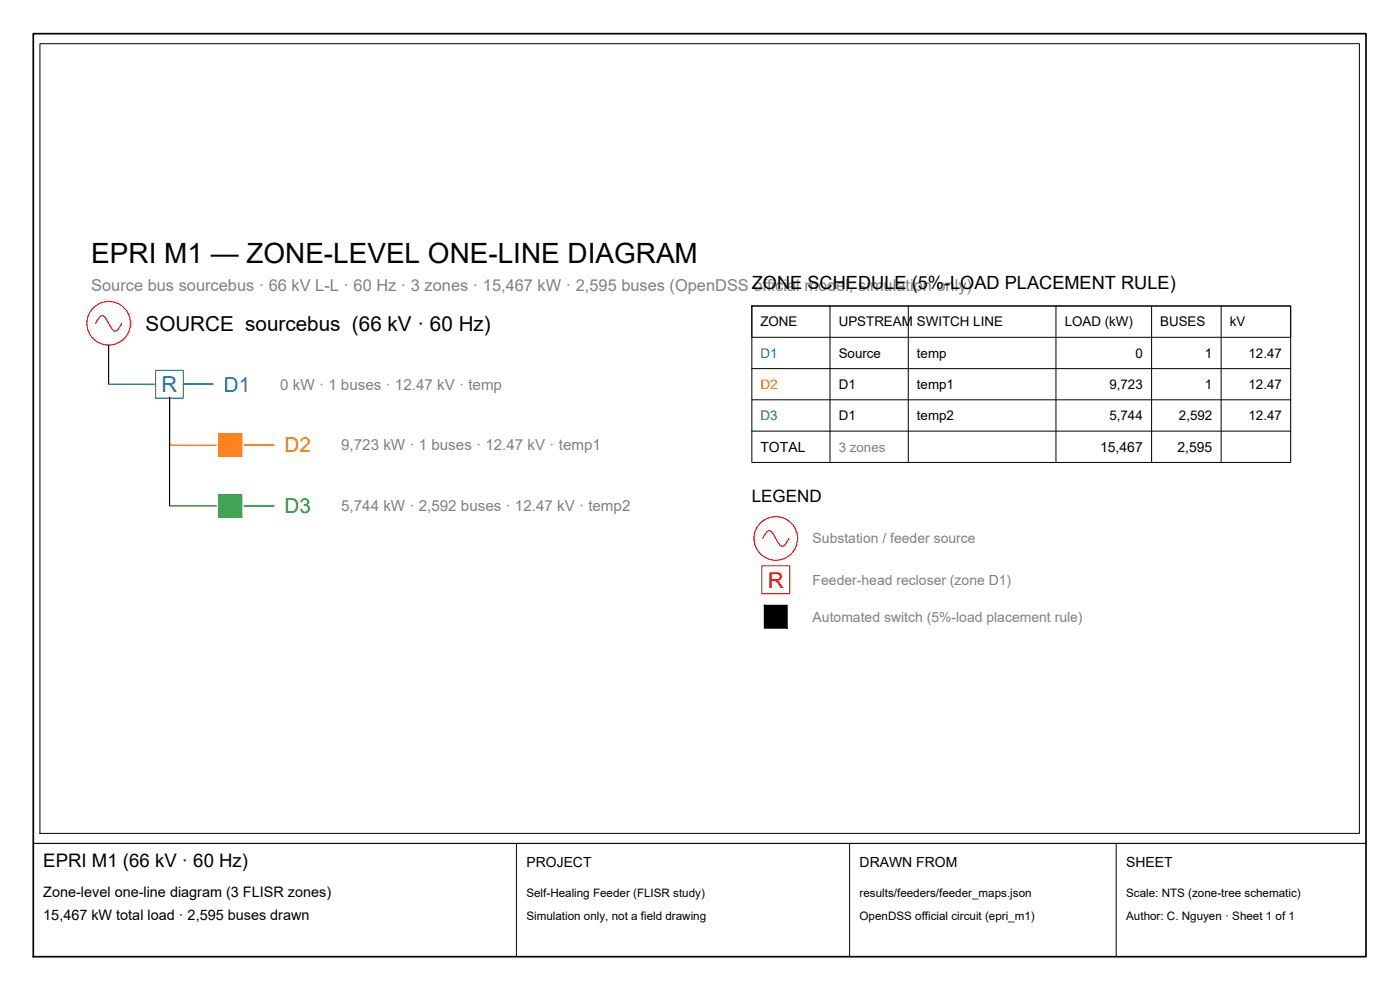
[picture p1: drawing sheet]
<svg xmlns="http://www.w3.org/2000/svg" width="420mm" height="297mm" viewBox="0 0 420 297" stroke-linecap="round" stroke-linejoin="round" font-family="sans-serif">
<!-- layer: SOURCE -->
<g fill="none" stroke="#f00" stroke-width=".34">
<path d="M28.7 97l.4-.7a1.85 1.85 0 0 1 1.9-1.5l.8 .9 1.2 2a1.87 1.87 0 0 0 2 1.6l1.5-2.3M228.9 161.6l.4-.7a1.87 1.87 0 0 1 1.9-1.6l.8 .9 1.2 2.1a1.95 1.95 0 0 0 2 1.5l1.5-2.2"/>
<circle cx="32.6" cy="97" r="6.5"/>
<circle cx="232.8" cy="161.6" r="6.5"/>
</g>
<!-- layer: BUS-TRUNK -->
<path d="M32.6 103.5v11.8M50.9 119.2v32.6" fill="none" stroke="#000" stroke-width=".34"/>
<!-- layer: ZONE-D1 -->
<path d="M32.6 115.3h14.1" fill="none" stroke="#1f77b4" stroke-width=".38"/>
<path d="M46.7 111.1h8.3v8.4h-8.3z" fill="none" stroke="#1f77b4" stroke-width=".34"/>
<path d="M55 115.3h8.9" fill="none" stroke="#1f77b4" stroke-width=".51"/>
<!-- layer: ZONE-D2 -->
<path d="M50.9 133.5h14" fill="none" stroke="#ff7f0e" stroke-width=".38"/>
<path d="M65.7 130.2h6.8v6.7h-6.8z" fill="none" stroke="#ff7f0e" stroke-width=".34"/>
<path d="M65.7 130.2l6.8 6.7v-6.7zM65.7 130.2l6.8 6.7h-6.8z" fill="#ff7f0e" stroke="#ff7f0e" stroke-width=".3"/>
<path d="M73.3 133.5h8.9" fill="none" stroke="#ff7f0e" stroke-width=".51"/>
<!-- layer: ZONE-D3 -->
<path d="M50.9 151.8h14" fill="none" stroke="#2ca02c" stroke-width=".38"/>
<path d="M65.7 148.4h6.8v6.8h-6.8z" fill="none" stroke="#2ca02c" stroke-width=".34"/>
<path d="M65.7 148.4l6.8 6.8v-6.8zM65.7 148.4l6.8 6.8h-6.8z" fill="#2ca02c" stroke="#2ca02c" stroke-width=".3"/>
<path d="M73.3 151.8h8.9" fill="none" stroke="#2ca02c" stroke-width=".51"/>
<!-- layer: TABLE -->
<path d="M225.6 91.8h161.7v9.4h-161.7zM225.6 91.8h161.7v47h-161.7zM249.1 91.8v47M272.6 91.8v47M316.9 91.8v47M345.6 91.8v47M366.5 91.8v47M225.6 110.6h161.7M225.6 120h161.7M225.6 129.4h161.7" fill="none" stroke="#000" stroke-width=".3"/>
<!-- layer: DEV-RECLOSER -->
<path d="M228.6 169.8h8.4v8.3h-8.4z" fill="none" stroke="#f00" stroke-width=".34"/>
<!-- layer: DEV-SWITCH -->
<path d="M229.4 181.6h6.8v6.8h-6.8z" fill="none" stroke="#000" stroke-width=".3"/>
<path d="M229.4 181.6l6.8 6.8v-6.8zM229.4 181.6l6.8 6.8h-6.8z" fill="#000" stroke="#000" stroke-width=".3"/>
<!-- layer: TITLE -->
<path d="M10 10.1h400v276.9h-400z" fill="none" stroke="#000" stroke-width=".51"/>
<!-- layer: VIEWPORTS -->
<path d="M12 13.1h396v236.9h-396z" fill="none" stroke="#000" stroke-width=".3"/>
<!-- layer: TITLE -->
<path d="M10 253.1h400" fill="none" stroke="#000" stroke-width=".34"/>
<path d="M155 253.1v33.9M255 253.1v33.9M335 253.1v33.9" fill="none" stroke="#000" stroke-width=".3"/>
<text font-size="8.4" x="27.4" y="78.8">EPRI M1 — ZONE-LEVEL ONE-LINE DIAGRAM</text>
<text font-size="6.6" fill="#1f77b4" x="48.5" y="117.6">R</text>
<text font-size="6.6" fill="#f00" x="230.4" y="176.3">R</text>
<text font-size="6.2" x="43.7" y="99.3">SOURCE sourcebus (66 kV · 60 Hz)</text>
<text font-size="6.2" fill="#1f77b4" x="67.2" y="117.5">D1</text>
<text font-size="6.2" fill="#ff7f0e" x="85.4" y="135.7">D2</text>
<text font-size="6.2" fill="#2ca02c" x="85.4" y="154">D3</text>
<text font-size="5.6" x="13" y="260.1">EPRI M1 (66 kV · 60 Hz)</text>
<text font-size="5.5" x="225.6" y="86.6">ZONE SCHEDULE (5%-LOAD PLACEMENT RULE)</text>
<text font-size="5.1" x="225.6" y="150.5">LEGEND</text>
<text font-size="4.9" fill="#808080" x="27.4" y="87.2">Source bus sourcebus · 66 kV L-L · 60 Hz · 3 zones · 15,467 kW · 2,595 buses (OpenDSS official model, simulation only)</text>
<g font-size="4.6" fill="#808080">
<text x="84.1" y="116.9">0 kW · 1 buses · 12.47 kV · temp</text>
<text x="102.4" y="135.2">9,723 kW · 1 buses · 12.47 kV · temp1</text>
<text x="102.4" y="153.4">5,744 kW · 2,592 buses · 12.47 kV · temp2</text>
</g>
<g font-size="4.3">
<text x="13" y="269.1">Zone-level one-line diagram (3 FLISR zones)</text>
<text x="13" y="276">15,467 kW total load · 2,595 buses drawn</text>
</g>
<g font-size="4.2">
<text x="228.2" y="135.5">TOTAL</text>
<text x="330.2" y="135.5">15,467</text>
<text x="353.4" y="135.5">2,595</text>
<text x="158" y="260.1">PROJECT</text>
<text x="258" y="260.1">DRAWN FROM</text>
<text x="338" y="260.1">SHEET</text>
</g>
<g font-size="4.2" fill="#808080">
<text x="243.9" y="163.1">Substation / feeder source</text>
<text x="243.9" y="175.5">Feeder-head recloser (zone D1)</text>
<text x="243.9" y="186.5">Automated switch (5%-load placement rule)</text>
</g>
<g font-size="4">
<text x="228.2" y="97.9">ZONE</text>
<text x="251.7" y="97.9">UPSTREAM SWITCH LINE</text>
<text x="319.5" y="97.9">LOAD (kW)</text>
<text x="348.2" y="97.9">BUSES</text>
<text x="369.1" y="97.9">kV</text>
<text x="251.7" y="107.3">Source</text>
<text x="275.2" y="107.3">temp</text>
<text x="340.8" y="107.3">0</text>
<text x="361.6" y="107.3">1</text>
<text x="374.7" y="107.3">12.47</text>
<text x="251.7" y="116.7">D1</text>
<text x="275.2" y="116.7">temp1</text>
<text x="333" y="116.7">9,723</text>
<text x="361.6" y="116.7">1</text>
<text x="374.7" y="116.7">12.47</text>
<text x="251.7" y="126.1">D1</text>
<text x="275.2" y="126.1">temp2</text>
<text x="333" y="126.1">5,744</text>
<text x="353.8" y="126.1">2,592</text>
<text x="374.7" y="126.1">12.47</text>
</g>
<text font-size="4" fill="#1f77b4" x="228.2" y="107.3">D1</text>
<text font-size="4" fill="#ff7f0e" x="228.2" y="116.7">D2</text>
<text font-size="4" fill="#2ca02c" x="228.2" y="126.1">D3</text>
<text font-size="4" fill="#808080" x="251.7" y="135.5">3 zones</text>
<g font-size="3.5">
<text x="158" y="269.1">Self-Healing Feeder (FLISR study)</text>
<text x="258" y="269.1">results/feeders/feeder_maps.json</text>
<text x="338" y="269.1">Scale: NTS (zone-tree schematic)</text>
<text x="158" y="276">Simulation only, not a field drawing</text>
<text x="258" y="276">OpenDSS official circuit (epri_m1)</text>
<text x="338" y="276">Author: C. Nguyen · Sheet 1 of 1</text>
</g>
</svg>
